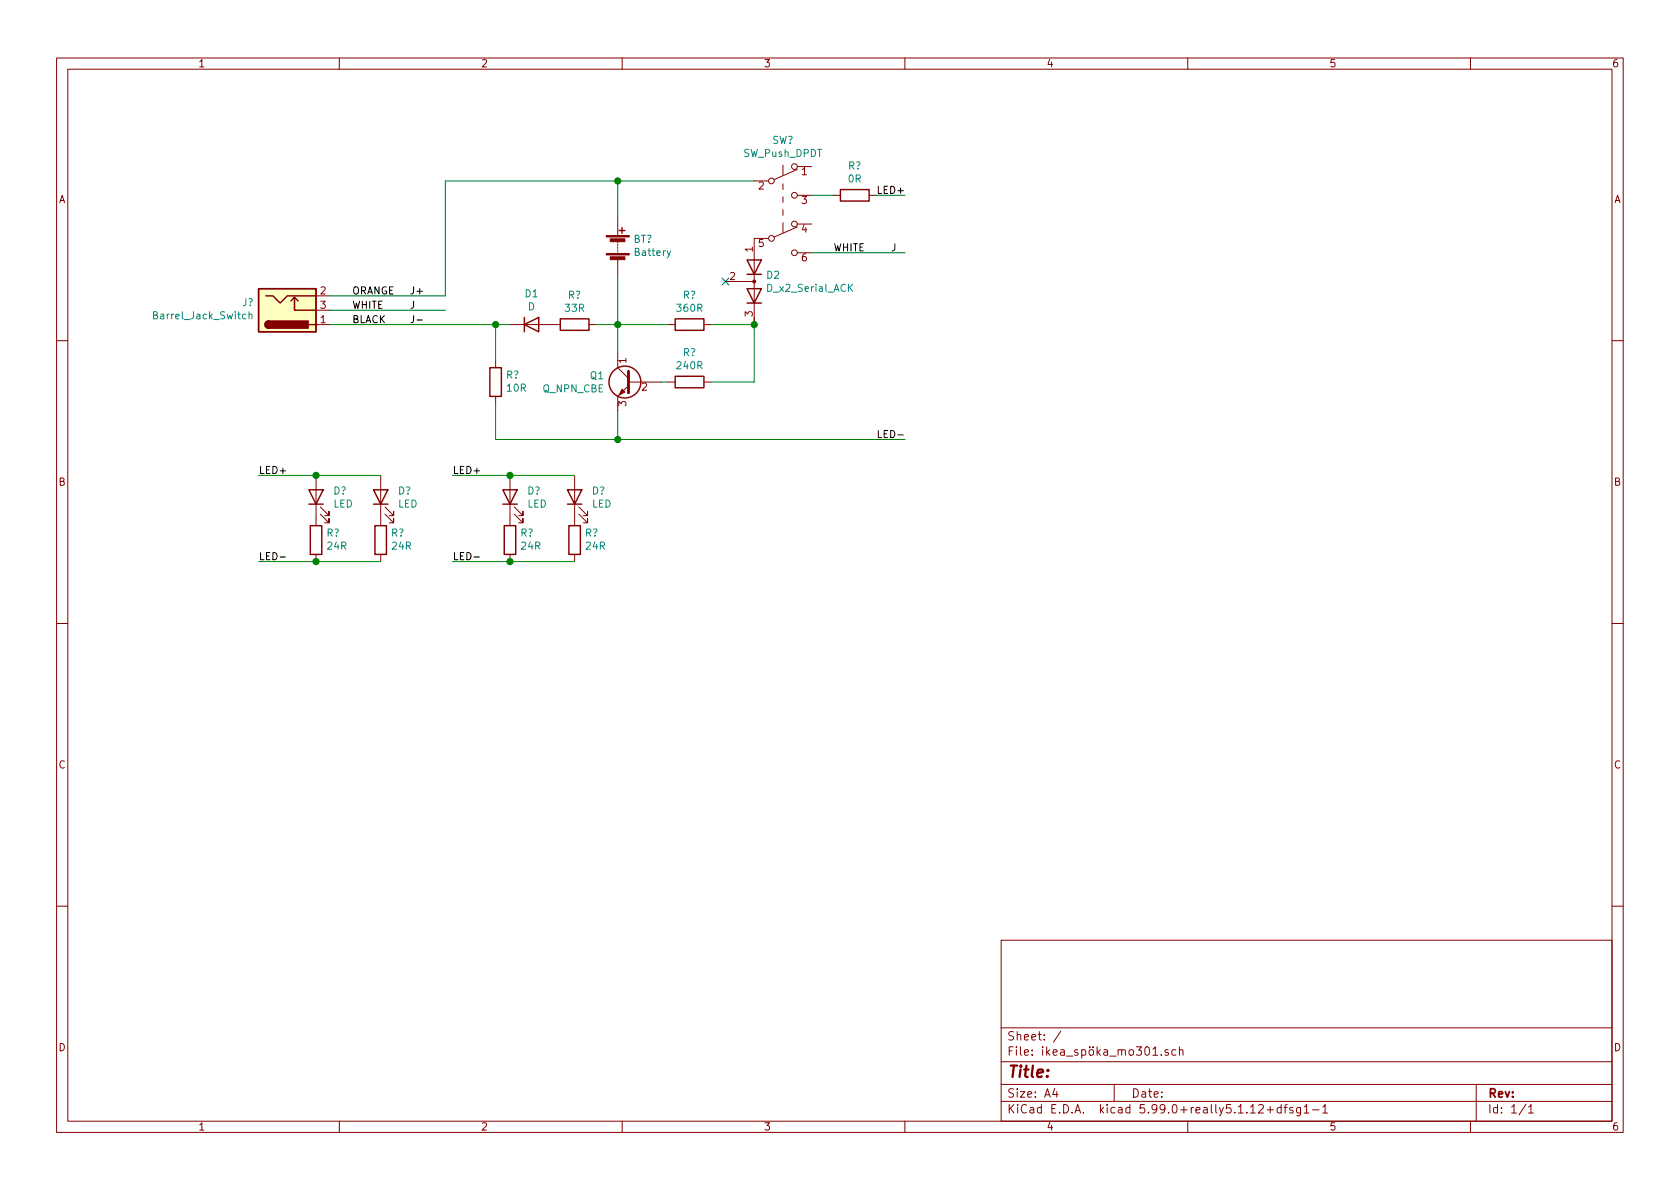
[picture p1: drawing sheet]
EESchema Schematic File Version 4
EELAYER 30 0
EELAYER END
$Descr A4 11693 8268
encoding utf-8
Sheet 1 1
Title ""
Date ""
Rev ""
Comp ""
Comment1 ""
Comment2 ""
Comment3 ""
Comment4 ""
$EndDescr
Text Label 2850 2250 0    50   ~ 0
J-
Text Label 2850 2050 0    50   ~ 0
J+
Text Label 2850 2150 0    50   ~ 0
J
Wire Wire Line
	3100 2050 2300 2050
Wire Wire Line
	2300 2250 3450 2250
Text Label 2450 2150 0    50   ~ 0
WHITE
Text Label 2450 2250 0    50   ~ 0
BLACK
Text Label 2450 2050 0    50   ~ 0
ORANGE
Wire Wire Line
	2300 2150 3100 2150
$Comp
L Connector:Barrel_Jack_Switch J?
U 1 1
P 2000 2150
F 0 "J?" H 1770 2100 50  0000 R CNN
F 1 "Barrel_Jack_Switch" H 1770 2191 50  0000 R CNN
F 2 "" H 2050 2110 50  0001 C CNN
F 3 "~" H 2050 2110 50  0001 C CNN
	1    2000 2150
	1    0    0    1   
$EndComp
$Comp
L Device:D D1
U 1 1
P 3700 2250
F 0 "D1" H 3700 2467 50  0000 C CNN
F 1 "D" H 3700 2376 50  0000 C CNN
F 2 "" H 3700 2250 50  0001 C CNN
F 3 "~" H 3700 2250 50  0001 C CNN
	1    3700 2250
	1    0    0    -1  
$EndComp
$Comp
L Device:R R?
U 1 1
P 4000 2250
F 0 "R?" V 3793 2250 50  0000 C CNN
F 1 "33R" V 3884 2250 50  0000 C CNN
F 2 "" V 3930 2250 50  0001 C CNN
F 3 "~" H 4000 2250 50  0001 C CNN
	1    4000 2250
	0    1    1    0   
$EndComp
$Comp
L Device:R R?
U 1 1
P 4800 2250
F 0 "R?" V 4593 2250 50  0000 C CNN
F 1 "360R" V 4684 2250 50  0000 C CNN
F 2 "" V 4730 2250 50  0001 C CNN
F 3 "~" H 4800 2250 50  0001 C CNN
	1    4800 2250
	0    1    1    0   
$EndComp
Wire Wire Line
	4300 2850 4300 3050
Wire Wire Line
	4650 2650 4600 2650
Wire Wire Line
	4300 2450 4300 2250
Wire Wire Line
	4150 2250 4300 2250
Connection ~ 4300 2250
Wire Wire Line
	4300 2250 4650 2250
$Comp
L Device:R R?
U 1 1
P 3450 2650
F 0 "R?" H 3380 2604 50  0000 R CNN
F 1 "10R" H 3380 2695 50  0000 R CNN
F 2 "" V 3380 2650 50  0001 C CNN
F 3 "~" H 3450 2650 50  0001 C CNN
	1    3450 2650
	-1   0    0    1   
$EndComp
Wire Wire Line
	3450 3050 3450 2800
Connection ~ 3450 2250
Wire Wire Line
	3450 2250 3550 2250
Wire Wire Line
	3450 2500 3450 2250
Text Label 6100 3050 0    50   ~ 0
LED-
$Comp
L Device:R R?
U 1 1
P 4800 2650
F 0 "R?" V 4593 2650 50  0000 C CNN
F 1 "240R" V 4684 2650 50  0000 C CNN
F 2 "" V 4730 2650 50  0001 C CNN
F 3 "~" H 4800 2650 50  0001 C CNN
	1    4800 2650
	0    1    1    0   
$EndComp
Wire Wire Line
	4950 2250 5250 2250
Wire Wire Line
	5250 2650 4950 2650
$Comp
L Switch:SW_Push_DPDT SW?
U 1 1
P 5450 1450
F 0 "SW?" H 5450 1935 50  0000 C CNN
F 1 "SW_Push_DPDT" H 5450 1844 50  0000 C CNN
F 2 "" H 5450 1650 50  0001 C CNN
F 3 "~" H 5450 1650 50  0001 C CNN
	1    5450 1450
	1    0    0    -1  
$EndComp
$Comp
L Device:R R?
U 1 1
P 5950 1350
F 0 "R?" V 5743 1350 50  0000 C CNN
F 1 "0R" V 5834 1350 50  0000 C CNN
F 2 "" V 5880 1350 50  0001 C CNN
F 3 "~" H 5950 1350 50  0001 C CNN
	1    5950 1350
	0    1    1    0   
$EndComp
Wire Wire Line
	5650 1350 5800 1350
Wire Wire Line
	6100 1350 6300 1350
Text Label 6100 1350 0    50   ~ 0
LED+
Text Label 6200 1750 0    50   ~ 0
J
Text Label 5800 1750 0    50   ~ 0
WHITE
Wire Wire Line
	5650 1750 6300 1750
Wire Wire Line
	5250 1250 4300 1250
Wire Wire Line
	3100 1250 3100 2050
$Comp
L Device:Battery BT?
U 1 1
P 4300 1700
F 0 "BT?" H 4408 1746 50  0000 L CNN
F 1 "Battery" H 4408 1655 50  0000 L CNN
F 2 "" V 4300 1760 50  0001 C CNN
F 3 "~" V 4300 1760 50  0001 C CNN
	1    4300 1700
	1    0    0    -1  
$EndComp
Wire Wire Line
	3450 3050 4300 3050
Connection ~ 4300 3050
Wire Wire Line
	4300 3050 6300 3050
Wire Wire Line
	5250 2650 5250 2250
Wire Wire Line
	4300 1500 4300 1250
Connection ~ 4300 1250
Wire Wire Line
	4300 1250 3100 1250
Wire Wire Line
	4300 1900 4300 2250
Wire Wire Line
	1800 3300 2200 3300
Text Label 1800 3300 0    50   ~ 0
LED+
Text Label 1800 3900 0    50   ~ 0
LED-
Wire Wire Line
	1800 3900 2200 3900
$Comp
L Device:LED D?
U 1 1
P 2200 3450
F 0 "D?" V 2239 3332 50  0000 R CNN
F 1 "LED" V 2148 3332 50  0000 R CNN
F 2 "" H 2200 3450 50  0001 C CNN
F 3 "~" H 2200 3450 50  0001 C CNN
	1    2200 3450
	0    -1   -1   0   
$EndComp
$Comp
L Device:R R?
U 1 1
P 2200 3750
F 0 "R?" H 2130 3704 50  0000 R CNN
F 1 "24R" H 2130 3795 50  0000 R CNN
F 2 "" V 2130 3750 50  0001 C CNN
F 3 "~" H 2200 3750 50  0001 C CNN
	1    2200 3750
	-1   0    0    1   
$EndComp
Wire Wire Line
	2200 3300 2650 3300
$Comp
L Device:LED D?
U 1 1
P 2650 3450
F 0 "D?" V 2689 3332 50  0000 R CNN
F 1 "LED" V 2598 3332 50  0000 R CNN
F 2 "" H 2650 3450 50  0001 C CNN
F 3 "~" H 2650 3450 50  0001 C CNN
	1    2650 3450
	0    -1   -1   0   
$EndComp
$Comp
L Device:R R?
U 1 1
P 2650 3750
F 0 "R?" H 2580 3704 50  0000 R CNN
F 1 "24R" H 2580 3795 50  0000 R CNN
F 2 "" V 2580 3750 50  0001 C CNN
F 3 "~" H 2650 3750 50  0001 C CNN
	1    2650 3750
	-1   0    0    1   
$EndComp
Connection ~ 2200 3900
Wire Wire Line
	2200 3900 2650 3900
Connection ~ 2200 3300
Wire Wire Line
	3150 3300 3550 3300
Text Label 3150 3300 0    50   ~ 0
LED+
Text Label 3150 3900 0    50   ~ 0
LED-
Wire Wire Line
	3150 3900 3550 3900
$Comp
L Device:LED D?
U 1 1
P 3550 3450
F 0 "D?" V 3589 3332 50  0000 R CNN
F 1 "LED" V 3498 3332 50  0000 R CNN
F 2 "" H 3550 3450 50  0001 C CNN
F 3 "~" H 3550 3450 50  0001 C CNN
	1    3550 3450
	0    -1   -1   0   
$EndComp
$Comp
L Device:R R?
U 1 1
P 3550 3750
F 0 "R?" H 3480 3704 50  0000 R CNN
F 1 "24R" H 3480 3795 50  0000 R CNN
F 2 "" V 3480 3750 50  0001 C CNN
F 3 "~" H 3550 3750 50  0001 C CNN
	1    3550 3750
	-1   0    0    1   
$EndComp
Wire Wire Line
	3550 3300 4000 3300
$Comp
L Device:LED D?
U 1 1
P 4000 3450
F 0 "D?" V 4039 3332 50  0000 R CNN
F 1 "LED" V 3948 3332 50  0000 R CNN
F 2 "" H 4000 3450 50  0001 C CNN
F 3 "~" H 4000 3450 50  0001 C CNN
	1    4000 3450
	0    -1   -1   0   
$EndComp
$Comp
L Device:R R?
U 1 1
P 4000 3750
F 0 "R?" H 3930 3704 50  0000 R CNN
F 1 "24R" H 3930 3795 50  0000 R CNN
F 2 "" V 3930 3750 50  0001 C CNN
F 3 "~" H 4000 3750 50  0001 C CNN
	1    4000 3750
	-1   0    0    1   
$EndComp
Connection ~ 3550 3900
Wire Wire Line
	3550 3900 4000 3900
Connection ~ 3550 3300
Connection ~ 5250 2250
$Comp
L Device:D_x2_Serial_ACK D2
U 1 1
P 5250 1950
F 0 "D2" V 5204 2030 50  0000 L CNN
F 1 "D_x2_Serial_ACK" V 5295 2030 50  0000 L CNN
F 2 "" H 5250 1950 50  0001 C CNN
F 3 "~" H 5250 1950 50  0001 C CNN
	1    5250 1950
	0    1    1    0   
$EndComp
NoConn ~ 5050 1950
$Comp
L Device:Q_NPN_CBE Q1
U 1 1
P 4400 2650
F 0 "Q1" H 4591 2696 50  0000 L CNN
F 1 "Q_NPN_CBE" H 4591 2605 50  0000 L CNN
F 2 "" H 4600 2750 50  0001 C CNN
F 3 "~" H 4400 2650 50  0001 C CNN
	1    4400 2650
	-1   0    0    -1  
$EndComp
$EndSCHEMATC
